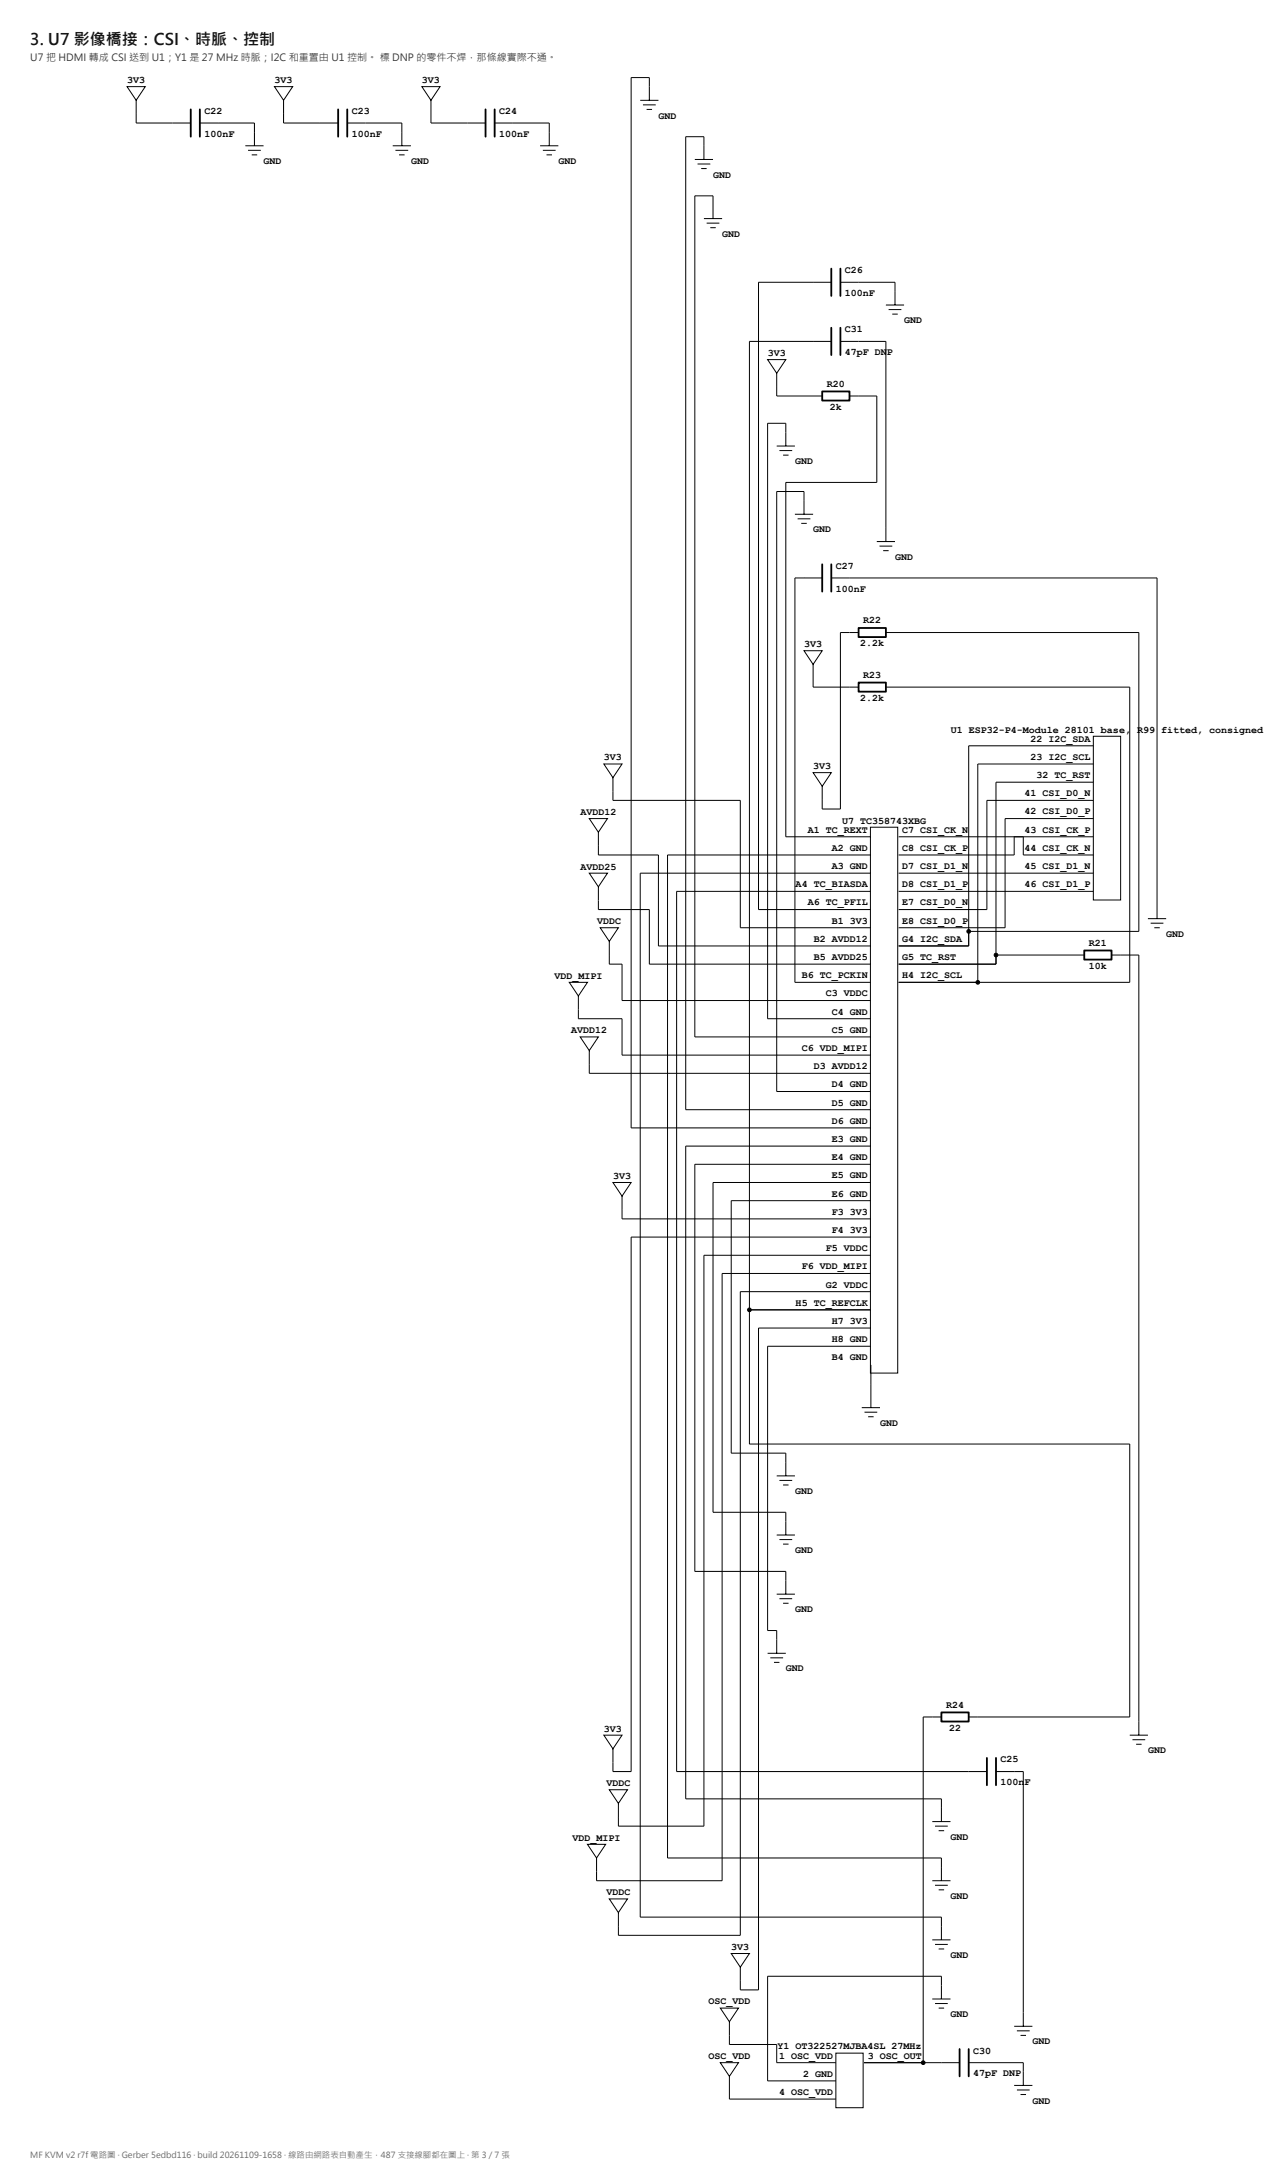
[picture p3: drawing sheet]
<svg xmlns="http://www.w3.org/2000/svg" width="420mm" height="718mm" viewBox="0 0 420 718" stroke-linecap="round" stroke-linejoin="round" font-family="sans-serif">
<g fill="none" stroke="#000" stroke-width=".33">
<path d="M41.9 28.6h6l-3 4.5zM44.9 33.1v7.5h18M90.5 28.6h6l-3 4.5zM93.5 33.1v7.5h17.9M139 28.6h6l-3 4.5zM142 33.1v7.5h18M211 33.1h6M211.9 34.6h4.2M213.1 36.1h1.8M214 33.1v-7.5h-6v346.2h78.9M65.9 40.6h18v7.4M80.9 48h6"/>
<path d="M81.8 49.5h4.2M83 51h1.8M114.4 40.6h18v7.4M129.4 48h6M130.3 49.5h4.2M131.5 51h1.8M163 40.6h18v7.4M178 48h6M178.9 49.5h4.2M180.1 51h1.8M229 52.6h6M229.9 54.1h4.2"/>
<path d="M231.1 55.6h1.8M232 52.6v-7.5h-6v320.7h60.9M232 72.1h6M232.9 73.5h4.2M234.1 75h1.8M235 72.1v-7.5h-6v277.2h57.9M274 93h-24v206.8h36.9M277 93h18v7.5M253 118.5h6l-3 4.5zM274 112.5h-27v363.5h125.3v89.9h-53M277 112.5h15v66M292 100.5h6"/>
<path d="M292.9 102h4.2M294.1 103.5h1.8M256 123v7.5h15M280 130.5h9v28.5h-30v116.8h27.9M256 147h6M256.9 148.5h4.2M258.1 150h1.8M259 147v-7.5h-6v196.3h33.9M262 169.5h6M262.9 171h4.2M264.1 172.5h1.8M265 169.5v-7.5h-9v197.8h30.9"/>
<path d="M289 178.5h6M271 190.5h-9v133.3h24.9M274 190.5h107.3v112.3M289.9 180h4.2M291.1 181.5h1.8M265 214.5h6l-3 4.5zM268 219v7.5h15M283 208.5h-6v58.2h-6v-7.5M292 208.5h83.3v98.5h-56M292 226.5h80.3v97.3h-76.1M199 251.8h6l-3 4.5zM202 256.3v7.5h42v42h42.9"/>
<path d="M268 254.7h6l-3 4.5zM360.3 245.8h-41v66h-23.1M360.3 257.8h-32.1v60h-32M360.3 251.8h-38v72M360.3 242.7h9v54h-9zM194.2 269.8h6l-3 4.5zM197.2 274.3v7.5h19.8v30h69.9M286.9 272.7h9v179.9h-9zM296.2 275.8h64.1M334.2 275.8v6h-38M337.2 275.8v6h23.1M360.3 269.8h-29.1v36h-35"/>
<path d="M360.3 263.8h-35.1v36h-29M194.2 287.8h6l-3 4.5zM197.2 292.3v7.5h16.8v18h72.9M286.9 281.8h-66.9v330.6h90.3v7.5M286.9 287.8h-75.9v344.1h99.3v7.5M286.9 293.8h-63.9v290.1h102.2M296.2 287.8h64.1M296.2 293.8h64.1M197.8 305.8h6l-3 4.5zM200.8 310.3v7.5h4.2v12h81.9M357.3 314.8h-29.1M366.3 314.8h9v257.1"/>
<path d="M378.3 302.8h6M379.2 304.3h4.2M380.4 305.8h1.8M187.6 323.8h6l-3 4.5zM190.6 328.3v7.5h14.4v12h81.9M191.2 341.8h6l-3 4.5zM194.2 346.3v7.5h92.7M286.9 377.8h-60.9v215.1h84.3v7.5M202 389.8h6l-3 4.5zM205 394.3v7.5h81.9M286.9 395.8h-45.9v83.2h18v7.5M286.9 389.8h-51.9v108.7h24v7.5"/>
<path d="M286.9 383.8h-57.9v134.2h30v7.4M286.9 419.7h-48.9v200.2h-41.4v-7.5M286.9 407.8h-78.9v176.1h-6v-7.5M286.9 413.7h-54.9v188.2h-28.2v-7.5M247 431.7h39.9M286.9 425.7h-42.9v212.2h-40.2v-7.5M286.9 437.7h-36.9v218.2h-6v-7.5M286.9 443.7h-33.9v93.7h3v7.5M287 449.9v14.1M284 464h6M284.9 465.5h4.2M286.1 467h1.8"/>
<path d="M256 486.5h6M256.9 488h4.2M258.1 489.5h1.8M256 506h6M256.9 507.5h4.2M258.1 509h1.8M256 525.4h6M256.9 526.9h4.2M258.1 528.4h1.8M253 544.9h6M253.9 546.4h4.2M255.1 547.9h1.8"/>
<path d="M199 571.9h6l-3 4.5zM310.3 565.9h-6v114M372.3 571.9h6M373.2 573.4h4.2M374.4 574.9h1.8M200.8 589.9h6l-3 4.5zM328.2 583.9h9v84M193.6 607.9h6l-3 4.5zM307.3 619.9h6M307.3 600.4h6M308.2 601.9h4.2M309.4 603.4h1.8"/>
<path d="M200.8 625.9h6l-3 4.5zM307.3 639.4h6M308.2 621.4h4.2M309.4 622.9h1.8M241 643.9h6l-3 4.5zM307.3 658.9h6M308.2 640.9h4.2M309.4 642.4h1.8M310.3 658.9v-7.5h-57.3v34.5h22.5M237.4 661.9h6l-3 4.5zM237.4 679.9h6l-3 4.5zM240.4 666.4v7.5h15.6v6h19.5"/>
<path d="M275.5 676.7h9v18h-9zM284.8 679.9h31.5M308.2 660.4h4.2M309.4 661.9h1.8M319.3 679.9h17.9v7.5M334.2 667.9h6M335.1 669.4h4.2M336.3 670.9h1.8M240.4 684.4v7.5h35.1M334.2 687.4h6M335.1 688.9h4.2M336.3 690.4h1.8"/>
<circle cx="319.3" cy="307" r=".6"/>
<circle cx="328.2" cy="314.8" r=".6"/>
<circle cx="322.3" cy="323.8" r=".6"/>
<circle cx="247" cy="431.7" r=".6"/>
<circle cx="304.3" cy="679.9" r=".6"/>
</g>
<g fill="none" stroke="#000" stroke-width=".6">
<path d="M62.9 36.1v9M65.9 36.1v9M111.4 36.1v9M114.4 36.1v9M160 36.1v9M163 36.1v9M274 88.5v9M277 88.5v9M274 108v9M277 108v9M271 129h9v3h-9zM271 186v9"/>
<path d="M274 186v9M283 207h9v3h-9zM283 225h9v3h-9zM357.3 313.3h9v3h-9zM310.3 564.4h9v3h-9zM325.2 579.4v9M328.2 579.4v9M316.3 675.4v9M319.3 675.4v9"/>
</g>
<g fill="#000">
<circle cx="319.3" cy="307" r=".6"/>
<circle cx="328.2" cy="314.8" r=".6"/>
<circle cx="322.3" cy="323.8" r=".6"/>
<circle cx="247" cy="431.7" r=".6"/>
<circle cx="304.3" cy="679.9" r=".6"/>
</g>
<text font-size="5.3" fill="#111" x="10" y="14.8">3. U7 影像橋接：CSI、時脈、控制</text>
<text font-size="3.3" fill="#333" x="10" y="20.1">U7 把 HDMI 轉成 CSI 送到 U1；Y1 是 27 MHz 時脈；I2C 和重置由 U1 控制。 標 DNP 的零件不焊，那條線實際不通。</text>
<g font-size="3.3">
<text x="41.9" y="27.4">3V3</text>
<text x="90.5" y="27.4">3V3</text>
<text x="139.1" y="27.4">3V3</text>
<text x="67.4" y="37.6">C22</text>
<text x="115.9" y="37.6">C23</text>
<text x="164.5" y="37.6">C24</text>
<text x="217" y="39.1">GND</text>
<text x="67.4" y="45">100nF</text>
<text x="115.9" y="45">100nF</text>
<text x="164.5" y="45">100nF</text>
<text x="86.9" y="54">GND</text>
<text x="135.5" y="54">GND</text>
<text x="184" y="54">GND</text>
<text x="235" y="58.6">GND</text>
<text x="238" y="78">GND</text>
<text x="278.5" y="90">C26</text>
<text x="278.5" y="97.5">100nF</text>
<text x="298" y="106.5">GND</text>
<text x="278.5" y="109.5">C31</text>
<text x="253" y="117.3">3V3</text>
<text x="278.5" y="117">47pF DN</text>
<text x="292.3" y="117">P</text>
<text x="272.5" y="127.5">R20</text>
<text x="273.5" y="135">2k</text>
<text x="262" y="153">GND</text>
<text x="268" y="175.5">GND</text>
<text x="295" y="184.5">GND</text>
<text x="275.5" y="187.5">C27</text>
<text x="275.5" y="195">100nF</text>
<text x="284.5" y="205.5">R22</text>
<text x="265" y="213.3">3V3</text>
<text x="283.5" y="213">2.2k</text>
<text x="284.5" y="223.5">R23</text>
<text x="283.5" y="231">2.2k</text>
<text x="313.4" y="241.5">U1 ESP32-P4-Module 28101 base,</text>
<text x="339.7" y="244.5">22 I2C_SDA</text>
<text x="374.7" y="241.5">R99</text>
<text x="382.6" y="241.5">fitted, consigned</text>
<text x="199" y="250.6">3V3</text>
<text x="339.7" y="250.5">23 I2C_SCL</text>
<text x="268" y="253.5">3V3</text>
<text x="341.6" y="256.5">32 TC_RST</text>
<text x="337.7" y="262.5">41 CSI_D0_N</text>
<text x="191.3" y="268.6">AVDD12</text>
<text x="337.7" y="268.5">42 CSI_D0_P</text>
<text x="266.2" y="274.5">A1 TC_REXT</text>
<text x="277.5" y="271.5">U7 TC358743XBG</text>
<text x="297.4" y="274.5">C7 CSI_CK_N</text>
<text x="337.7" y="274.5">43 CSI_CK_P</text>
<text x="274.1" y="280.5">A2 GND</text>
<text x="297.4" y="280.5">C8 CSI_CK_P</text>
<text x="337.7" y="280.5">44 CSI_CK_N</text>
<text x="191.3" y="286.6">AVDD25</text>
<text x="274.1" y="286.5">A3 GND</text>
<text x="297.4" y="286.5">D7 CSI_D1_N</text>
<text x="337.7" y="286.5">45 CSI_D1_N</text>
<text x="262.2" y="292.5">A4 TC_BIASDA</text>
<text x="297.4" y="292.5">D8 CSI_D1_P</text>
<text x="337.7" y="292.5">46 CSI_D1_P</text>
<text x="266.2" y="298.5">A6 TC_PFIL</text>
<text x="297.4" y="298.5">E7 CSI_D0_N</text>
<text x="196.8" y="304.6">VDDC</text>
<text x="274.1" y="304.4">B1</text>
<text x="280" y="304.4">3V3</text>
<text x="297.4" y="304.4">E8 CSI_D0_P</text>
<text x="268.2" y="310.4">B2 AVDD12</text>
<text x="297.4" y="310.4">G4 I2C_SDA</text>
<text x="358.9" y="311.8">R21</text>
<text x="384.4" y="308.8">GND</text>
<text x="268.2" y="316.4">B5 AVDD25</text>
<text x="297.4" y="316.4">G5 TC_RST</text>
<text x="182.7" y="322.6">VDD_MIPI</text>
<text x="264.2" y="322.4">B6 TC_PCKIN</text>
<text x="297.4" y="322.4">H4 I2C_SCL</text>
<text x="358.9" y="319.3">10k</text>
<text x="272.1" y="328.4">C3 VDDC</text>
<text x="274.1" y="334.4">C4 GND</text>
<text x="188.3" y="340.6">AVDD12</text>
<text x="274.1" y="340.4">C5 GND</text>
<text x="264.2" y="346.4">C6 VDD_MIPI</text>
<text x="268.2" y="352.4">D3 AVDD12</text>
<text x="274.1" y="358.4">D4 GND</text>
<text x="274.1" y="364.4">D5 GND</text>
<text x="274.1" y="370.4">D6 GND</text>
<text x="274.1" y="376.4">E3 GND</text>
<text x="274.1" y="382.4">E4 GND</text>
<text x="202" y="388.6">3V3</text>
<text x="274.1" y="388.4">E5 GND</text>
<text x="274.1" y="394.4">E6 GND</text>
<text x="274.1" y="400.4">F3</text>
<text x="280" y="400.4">3V3</text>
<text x="274.1" y="406.4">F4</text>
<text x="280" y="406.4">3V3</text>
<text x="272.1" y="412.4">F5 VDDC</text>
<text x="264.2" y="418.4">F6 VDD_MIPI</text>
<text x="272.1" y="424.4">G2 VDDC</text>
<text x="262.2" y="430.4">H5 TC_REFCLK</text>
<text x="274.1" y="436.4">H7</text>
<text x="280" y="436.4">3V3</text>
<text x="274.1" y="442.4">H8 GND</text>
<text x="274.1" y="448.4">B4 GND</text>
<text x="290" y="470">GND</text>
<text x="262" y="492.5">GND</text>
<text x="262" y="512">GND</text>
<text x="262" y="531.4">GND</text>
<text x="259" y="550.9">GND</text>
<text x="311.8" y="562.9">R24</text>
<text x="199" y="570.7">3V3</text>
<text x="312.8" y="570.4">22</text>
<text x="329.7" y="580.9">C25</text>
<text x="378.4" y="577.9">GND</text>
<text x="199.8" y="588.7">VDDC</text>
<text x="329.7" y="588.4">100n</text>
<text x="337.7" y="588.4">F</text>
<text x="188.7" y="606.7">VDD_MIPI</text>
<text x="313.3" y="606.4">GND</text>
<text x="199.8" y="624.7">VDDC</text>
<text x="313.3" y="625.9">GND</text>
<text x="241" y="642.7">3V3</text>
<text x="313.3" y="645.4">GND</text>
<text x="233.5" y="660.7">OSC_VDD</text>
<text x="313.3" y="664.9">GND</text>
<text x="256.2" y="675.5">Y1 OT322527MJBA4SL 27MHz</text>
<text x="320.7" y="676.9">C30</text>
<text x="340.3" y="673.9">GND</text>
<text x="233.5" y="678.7">OSC_VDD</text>
<text x="256.8" y="678.5">1 OSC_VDD</text>
<text x="286" y="678.5">3 OSC_OUT</text>
<text x="264.7" y="684.5">2 GND</text>
<text x="320.7" y="684.4">47pF DNP</text>
<text x="256.8" y="690.5">4 OSC_VDD</text>
<text x="340.3" y="693.4">GND</text>
</g>
<text font-size="2.8" fill="#666" x="10" y="711.2">MF KVM v2 r7f 電路圖 · Gerber 5edbd116 · build 20261109-1658 · 線路由網路表自 動產生，487 支接線腳都在圖上 · 第 3 / 7 張</text>
</svg>
